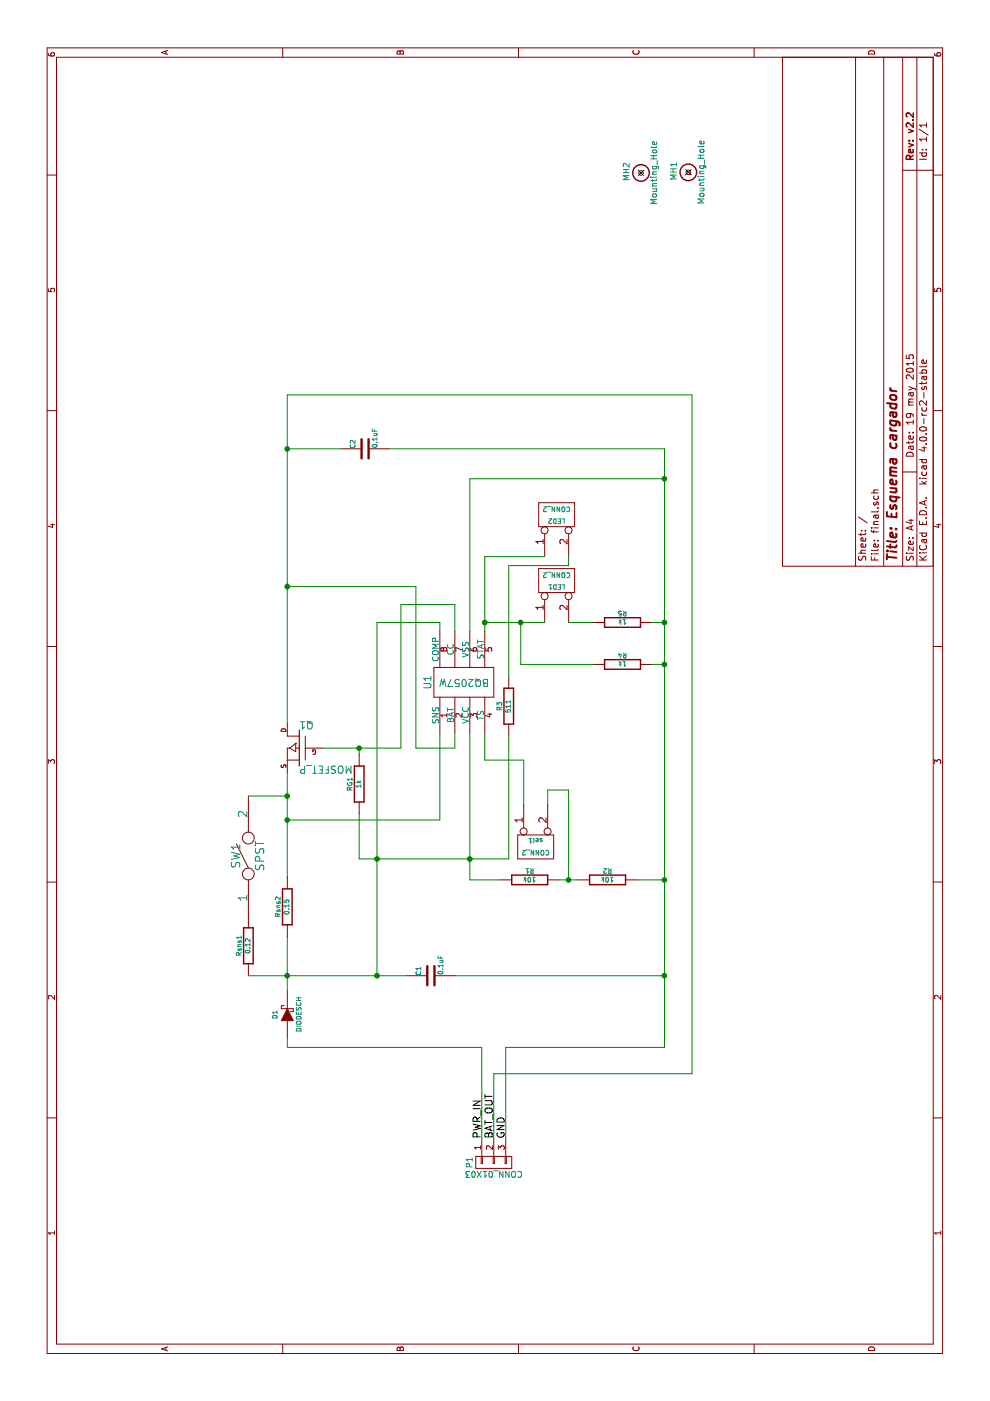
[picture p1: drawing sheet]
EESchema Schematic File Version 2
LIBS:power
LIBS:device
LIBS:transistors
LIBS:conn
LIBS:linear
LIBS:regul
LIBS:74xx
LIBS:cmos4000
LIBS:adc-dac
LIBS:memory
LIBS:xilinx
LIBS:microcontrollers
LIBS:dsp
LIBS:microchip
LIBS:analog_switches
LIBS:motorola
LIBS:texas
LIBS:intel
LIBS:audio
LIBS:interface
LIBS:digital-audio
LIBS:philips
LIBS:display
LIBS:cypress
LIBS:siliconi
LIBS:opto
LIBS:atmel
LIBS:contrib
LIBS:valves
LIBS:special
LIBS:final-cache
EELAYER 25 0
EELAYER END
$Descr A4 11693 8268
encoding utf-8
Sheet 1 1
Title "Esquema cargador"
Date "19 may 2015"
Rev "v2.2"
Comp ""
Comment1 ""
Comment2 ""
Comment3 ""
Comment4 ""
$EndDescr
$Comp
L R-RESCUE-final Rsns2
U 1 1
P 4125 2400
F 0 "Rsns2" V 4205 2400 40  0000 C CNN
F 1 "0.15" V 4132 2401 40  0000 C CNN
F 2 "footprint:R_2512_HandSoldering" V 4055 2400 30  0001 C CNN
F 3 "~" H 4125 2400 30  0000 C CNN
	1    4125 2400
	0    -1   -1   0   
$EndComp
$Comp
L MOSFET_P Q1
U 1 1
P 5450 2500
F 0 "Q1" H 5450 2690 60  0000 R CNN
F 1 "MOSFET_P" H 5450 2320 60  0000 R CNN
F 2 "footprint:TO-220-3" H 5450 2500 60  0001 C CNN
F 3 "~" H 5450 2500 60  0000 C CNN
	1    5450 2500
	0    1    -1   0   
$EndComp
$Comp
L R-RESCUE-final R3
U 1 1
P 5800 4250
F 0 "R3" V 5880 4250 40  0000 C CNN
F 1 "511" V 5807 4251 40  0000 C CNN
F 2 "footprint:R_THT_0.54" V 5730 4250 30  0001 C CNN
F 3 "~" H 5800 4250 30  0000 C CNN
	1    5800 4250
	0    -1   -1   0   
$EndComp
$Comp
L C-RESCUE-final C2
U 1 1
P 7950 3050
F 0 "C2" H 7950 3150 40  0000 L CNN
F 1 "0.1uF" H 7956 2965 40  0000 L CNN
F 2 "footprint:C_0603" H 7988 2900 30  0001 C CNN
F 3 "~" H 7950 3050 60  0000 C CNN
	1    7950 3050
	1    0    0    -1  
$EndComp
$Comp
L C-RESCUE-final C1
U 1 1
P 3550 3600
F 0 "C1" H 3550 3700 40  0000 L CNN
F 1 "0.1uF" H 3556 3515 40  0000 L CNN
F 2 "footprint:C_0603" H 3588 3450 30  0001 C CNN
F 3 "~" H 3550 3600 60  0000 C CNN
	1    3550 3600
	1    0    0    -1  
$EndComp
$Comp
L R-RESCUE-final RG1
U 1 1
P 5150 3000
F 0 "RG1" V 5230 3000 40  0000 C CNN
F 1 "1k" V 5157 3001 40  0000 C CNN
F 2 "footprint:R_THT_0.78" V 5080 3000 30  0001 C CNN
F 3 "~" H 5150 3000 30  0000 C CNN
	1    5150 3000
	0    -1   -1   0   
$EndComp
$Comp
L R-RESCUE-final R5
U 1 1
P 6500 5200
F 0 "R5" V 6580 5200 40  0000 C CNN
F 1 "1k" V 6507 5201 40  0000 C CNN
F 2 "footprint:R_THT_0.78" V 6430 5200 30  0001 C CNN
F 3 "~" H 6500 5200 30  0000 C CNN
	1    6500 5200
	1    0    0    -1  
$EndComp
$Comp
L R-RESCUE-final R4
U 1 1
P 6150 5200
F 0 "R4" V 6230 5200 40  0000 C CNN
F 1 "1k" V 6157 5201 40  0000 C CNN
F 2 "footprint:R_THT_0.78" V 6080 5200 30  0001 C CNN
F 3 "~" H 6150 5200 30  0000 C CNN
	1    6150 5200
	1    0    0    -1  
$EndComp
$Comp
L DIODESCH D1
U 1 1
P 3225 2400
F 0 "D1" H 3225 2500 40  0000 C CNN
F 1 "DIODESCH" H 3225 2300 40  0000 C CNN
F 2 "footprint:D_DO-201AD" H 3225 2400 60  0001 C CNN
F 3 "~" H 3225 2400 60  0000 C CNN
	1    3225 2400
	1    0    0    -1  
$EndComp
$Comp
L CONN_2 LED1
U 1 1
P 6850 4650
F 0 "LED1" V 6800 4650 40  0000 C CNN
F 1 "CONN_2" V 6900 4650 40  0000 C CNN
F 2 "footprint:Molex_02x01" H 6850 4650 60  0001 C CNN
F 3 "" H 6850 4650 60  0000 C CNN
	1    6850 4650
	1    0    0    -1  
$EndComp
$Comp
L CONN_2 LED2
U 1 1
P 7400 4650
F 0 "LED2" V 7350 4650 40  0000 C CNN
F 1 "CONN_2" V 7450 4650 40  0000 C CNN
F 2 "footprint:Molex_02x01" H 7400 4650 60  0001 C CNN
F 3 "" H 7400 4650 60  0000 C CNN
	1    7400 4650
	1    0    0    -1  
$EndComp
$Comp
L CONN_2 sel1
U 1 1
P 4625 4475
F 0 "sel1" V 4575 4475 40  0000 C CNN
F 1 "CONN_2" V 4675 4475 40  0000 C CNN
F 2 "footprint:Pin_Header_Straight_01x02" H 4625 4475 60  0001 C CNN
F 3 "" H 4625 4475 60  0000 C CNN
	1    4625 4475
	-1   0    0    -1  
$EndComp
$Comp
L R-RESCUE-final R1
U 1 1
P 4350 4425
F 0 "R1" V 4430 4425 40  0000 C CNN
F 1 "10k" V 4357 4426 40  0000 C CNN
F 2 "footprint:R_THT_0.54" V 4280 4425 30  0001 C CNN
F 3 "~" H 4350 4425 30  0000 C CNN
	1    4350 4425
	1    0    0    -1  
$EndComp
$Comp
L R-RESCUE-final R2
U 1 1
P 4350 5075
F 0 "R2" V 4430 5075 40  0000 C CNN
F 1 "10k" V 4357 5076 40  0000 C CNN
F 2 "footprint:R_THT_0.54" V 4280 5075 30  0001 C CNN
F 3 "~" H 4350 5075 30  0000 C CNN
	1    4350 5075
	1    0    0    -1  
$EndComp
$Comp
L R-RESCUE-final Rsns1
U 1 1
P 3800 2075
F 0 "Rsns1" V 3880 2075 40  0000 C CNN
F 1 "0.12" V 3807 2076 40  0000 C CNN
F 2 "footprint:R_2512_HandSoldering" V 3730 2075 30  0001 C CNN
F 3 "~" H 3800 2075 30  0000 C CNN
	1    3800 2075
	0    -1   -1   0   
$EndComp
$Comp
L SPST SW1
U 1 1
P 4550 2075
F 0 "SW1" H 4550 2175 70  0000 C CNN
F 1 "SPST" H 4550 1975 70  0000 C CNN
F 2 "footprint:Switch" H 4550 2310 60  0001 C CNN
F 3 "~" H 4550 2075 60  0000 C CNN
	1    4550 2075
	1    0    0    -1  
$EndComp
$Comp
L CONN_01X03 P1
U 1 1
P 1990 4125
F 0 "P1" H 1990 4325 50  0000 C CNN
F 1 "CONN_01X03" V 2090 4125 50  0000 C CNN
F 2 "footprint:Molex_03x01_Straight" H 1990 4125 60  0001 C CNN
F 3 "" H 1990 4125 60  0000 C CNN
	1    1990 4125
	-1   0    0    -1  
$EndComp
Connection ~ 4850 2400
Wire Wire Line
	3550 3150 6500 3150
Wire Wire Line
	5650 2400 8400 2400
Wire Wire Line
	7950 2850 7950 2400
Connection ~ 7950 2400
Connection ~ 6800 2400
Wire Wire Line
	6500 4750 6500 4950
Wire Wire Line
	6500 5550 6500 5450
Connection ~ 6500 5550
Wire Wire Line
	6150 5550 6150 5450
Connection ~ 6150 5550
Wire Wire Line
	6500 4050 6500 4550
Wire Wire Line
	6150 4350 6500 4350
Wire Wire Line
	6150 4350 6150 4950
Wire Wire Line
	7950 5550 7950 3250
Wire Wire Line
	8400 2400 8400 5780
Wire Wire Line
	6425 4050 7050 4050
Wire Wire Line
	6425 3800 6650 3800
Wire Wire Line
	6650 3800 6650 3350
Wire Wire Line
	6650 3350 5450 3350
Wire Wire Line
	5450 3350 5450 2700
Wire Wire Line
	5400 3000 5450 3000
Connection ~ 5450 3000
Wire Wire Line
	6425 3675 6500 3675
Wire Wire Line
	6500 3675 6500 3150
Wire Wire Line
	6425 3925 7700 3925
Wire Wire Line
	7700 3925 7700 5550
Wire Wire Line
	4350 3925 5575 3925
Wire Wire Line
	5575 3675 4850 3675
Wire Wire Line
	4850 3675 4850 2400
Wire Wire Line
	5575 3800 5450 3800
Wire Wire Line
	5450 3800 5450 3475
Wire Wire Line
	5450 3475 6800 3475
Wire Wire Line
	6800 3475 6800 2400
Wire Wire Line
	4900 3000 4525 3000
Wire Wire Line
	4525 3000 4525 4250
Connection ~ 4525 3150
Connection ~ 7700 5550
Wire Wire Line
	5350 4050 5575 4050
Connection ~ 6500 4050
Connection ~ 6500 4350
Wire Wire Line
	4525 4250 5550 4250
Connection ~ 4525 3925
Wire Wire Line
	5350 4375 4975 4375
Wire Wire Line
	5350 4050 5350 4375
Wire Wire Line
	4350 4175 4350 3925
Wire Wire Line
	4350 4675 4350 4825
Wire Wire Line
	4350 5550 4350 5325
Connection ~ 4350 5550
Wire Wire Line
	4975 4575 5100 4575
Wire Wire Line
	5100 4575 5100 4750
Wire Wire Line
	5100 4750 4350 4750
Connection ~ 4350 4750
Wire Wire Line
	2950 2400 3025 2400
Wire Wire Line
	3550 3800 3550 5550
Connection ~ 3550 5550
Wire Wire Line
	3550 2075 3550 3400
Connection ~ 3550 2400
Connection ~ 3550 3150
Wire Wire Line
	3425 2400 3875 2400
Wire Wire Line
	4375 2400 5250 2400
Wire Wire Line
	5050 2075 5050 2400
Connection ~ 5050 2400
Wire Wire Line
	2950 5550 7950 5550
Wire Wire Line
	2190 4025 2950 4025
Wire Wire Line
	2950 4025 2950 2400
Wire Wire Line
	8400 5780 2730 5780
Text Label 2190 4025 0    60   ~ 0
PWR_IN
Text Label 2190 4225 0    60   ~ 0
GND
Text Label 2190 4125 0    60   ~ 0
BAT_OUT
$Comp
L BQ2057W U1
U 1 1
P 5875 4125
F 0 "U1" H 6000 4675 60  0000 C CNN
F 1 "BQ2057W" V 6000 4375 60  0000 C CNN
F 2 "footprint:SOIC-8_Handsoldering" H 5625 4525 60  0001 C CNN
F 3 "" H 5625 4525 60  0000 C CNN
	1    5875 4125
	1    0    0    -1  
$EndComp
Wire Wire Line
	2950 5550 2950 4225
Wire Wire Line
	2950 4225 2190 4225
Wire Wire Line
	2730 5780 2730 4125
Wire Wire Line
	2730 4125 2190 4125
Wire Wire Line
	6050 4250 6975 4250
Wire Wire Line
	6975 4250 6975 4750
Wire Wire Line
	6975 4750 7050 4750
Wire Wire Line
	7050 4050 7050 4550
$Comp
L Mounting_Hole MH1
U 1 1
P 10260 5750
F 0 "MH1" H 10270 5870 50  0000 C CNN
F 1 "Mounting_Hole" H 10260 5640 50  0000 C CNN
F 2 "footprint:Mounting_hole" H 10260 5750 60  0001 C CNN
F 3 "" H 10260 5750 60  0000 C CNN
	1    10260 5750
	1    0    0    -1  
$EndComp
$Comp
L Mounting_Hole MH2
U 1 1
P 10255 5355
F 0 "MH2" H 10265 5475 50  0000 C CNN
F 1 "Mounting_Hole" H 10255 5245 50  0000 C CNN
F 2 "footprint:Mounting_hole" H 10255 5355 60  0001 C CNN
F 3 "" H 10255 5355 60  0000 C CNN
	1    10255 5355
	1    0    0    -1  
$EndComp
NoConn ~ 10260 5750
NoConn ~ 10255 5355
$EndSCHEMATC
